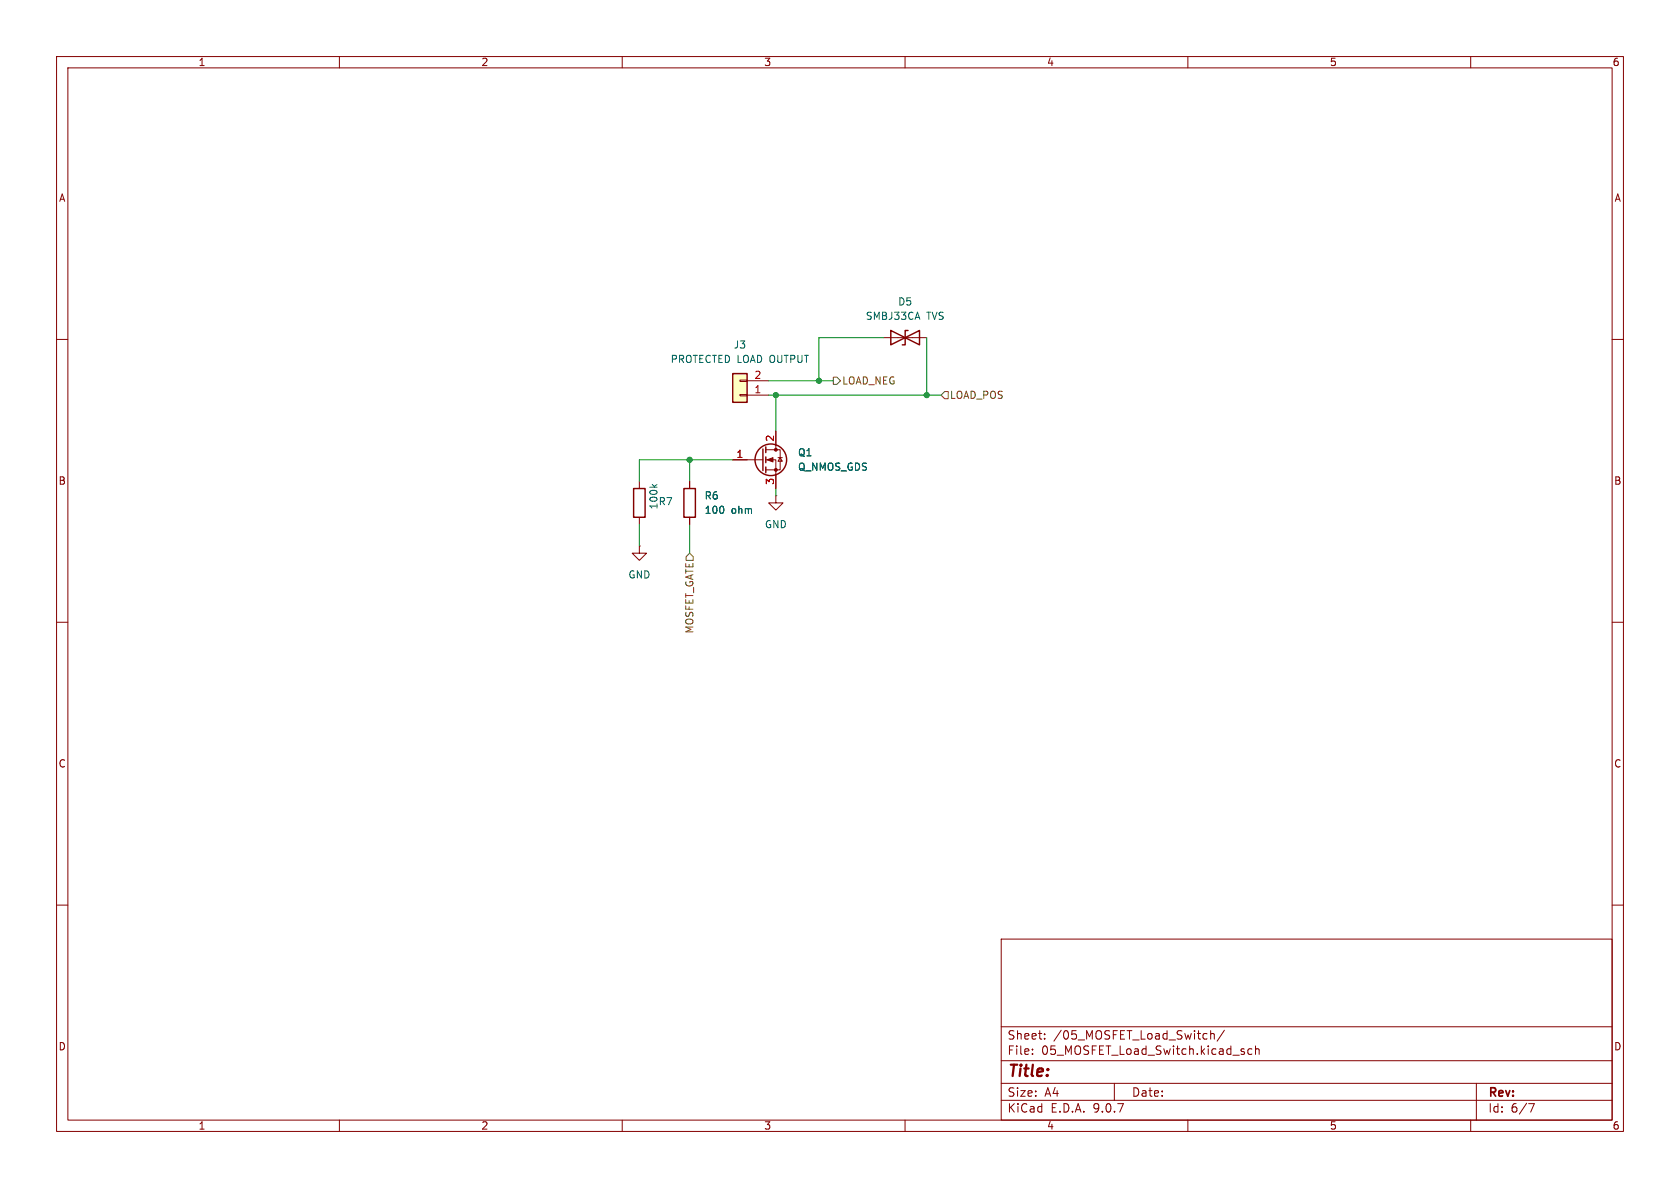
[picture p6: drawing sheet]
(kicad_sch
 (version 20250114)
 (generator "eeschema")
 (generator_version "9.0")
 (paper "A4")
 (lib_symbols
  (symbol "Connector_Generic:Conn_01x02"
   (pin_names
    (offset 1.016) (hide yes)) (exclude_from_sim no) (in_bom yes) (on_board yes)
   (property "Reference" "J" (at 0 2.54 0) (effects (font (size 1.27 1.27))))
   (property "Value" "Conn_01x02" (at 0 -5.08 0) (effects (font (size 1.27 1.27))))
   (property "Footprint" "" (at 0 0 0) (effects (font (size 1.27 1.27)) (hide yes)))
   (property "Datasheet" "~" (at 0 0 0) (effects (font (size 1.27 1.27)) (hide yes)))
   (property "Description" "Generic connector, single row, 01x02, script generated (kicad-library-utils/schlib/autogen/connector/)" (at 0 0 0) (effects (font (size 1.27 1.27)) (hide yes)))
   (symbol "Conn_01x02_1_1"
    (rectangle (start -1.27 1.27) (end 1.27 -3.81) (stroke (width 0.254) (type default)) (fill (type background)))
    (rectangle (start -1.27 0.127) (end 0 -0.127) (stroke (width 0.1524) (type default)) (fill (type none)))
    (rectangle (start -1.27 -2.413) (end 0 -2.667) (stroke (width 0.1524) (type default)) (fill (type none)))
    (pin passive line (at -5.08 0 0) (length 3.81) (name "Pin_1" (effects (font (size 1.27 1.27)))) (number "1" (effects (font (size 1.27 1.27)))))
    (pin passive line (at -5.08 -2.54 0) (length 3.81) (name "Pin_2" (effects (font (size 1.27 1.27)))) (number "2" (effects (font (size 1.27 1.27))))))
   (embedded_fonts no))
  (symbol "Device:D_TVS"
   (pin_numbers (hide yes))
   (pin_names
    (offset 1.016) (hide yes)) (exclude_from_sim no) (in_bom yes) (on_board yes)
   (property "Reference" "D" (at 0 2.54 0) (effects (font (size 1.27 1.27))))
   (property "Value" "D_TVS" (at 0 -2.54 0) (effects (font (size 1.27 1.27))))
   (property "Footprint" "" (at 0 0 0) (effects (font (size 1.27 1.27)) (hide yes)))
   (property "Datasheet" "~" (at 0 0 0) (effects (font (size 1.27 1.27)) (hide yes)))
   (property "Description" "Bidirectional transient-voltage-suppression diode" (at 0 0 0) (effects (font (size 1.27 1.27)) (hide yes)))
   (symbol "D_TVS_0_1"
    (polyline (pts (xy -2.54 1.27) (xy -2.54 -1.27) (xy 2.54 1.27) (xy 2.54 -1.27) (xy -2.54 1.27)) (stroke (width 0.254) (type default)) (fill (type none)))
    (polyline (pts (xy 0.508 1.27) (xy 0 1.27) (xy 0 -1.27) (xy -0.508 -1.27)) (stroke (width 0.254) (type default)) (fill (type none)))
    (polyline (pts (xy 1.27 0) (xy -1.27 0)) (stroke (width 0) (type default)) (fill (type none))))
   (symbol "D_TVS_1_1"
    (pin passive line (at -3.81 0 0) (length 2.54) (name "A1" (effects (font (size 1.27 1.27)))) (number "1" (effects (font (size 1.27 1.27)))))
    (pin passive line (at 3.81 0 180) (length 2.54) (name "A2" (effects (font (size 1.27 1.27)))) (number "2" (effects (font (size 1.27 1.27))))))
   (embedded_fonts no))
  (symbol "Device:R"
   (pin_numbers (hide yes))
   (pin_names
    (offset 0)) (exclude_from_sim no) (in_bom yes) (on_board yes)
   (property "Reference" "R" (at 2.032 0 90) (effects (font (size 1.27 1.27))))
   (property "Value" "R" (at 0 0 90) (effects (font (size 1.27 1.27))))
   (property "Footprint" "" (at -1.778 0 90) (effects (font (size 1.27 1.27)) (hide yes)))
   (property "Datasheet" "~" (at 0 0 0) (effects (font (size 1.27 1.27)) (hide yes)))
   (property "Description" "Resistor" (at 0 0 0) (effects (font (size 1.27 1.27)) (hide yes)))
   (symbol "R_0_1"
    (rectangle (start -1.016 -2.54) (end 1.016 2.54) (stroke (width 0.254) (type default)) (fill (type none))))
   (symbol "R_1_1"
    (pin passive line (at 0 3.81 270) (length 1.27) (name "~" (effects (font (size 1.27 1.27)))) (number "1" (effects (font (size 1.27 1.27)))))
    (pin passive line (at 0 -3.81 90) (length 1.27) (name "~" (effects (font (size 1.27 1.27)))) (number "2" (effects (font (size 1.27 1.27))))))
   (embedded_fonts no))
  (symbol "Transistor_FET:Q_NMOS_GDS"
   (pin_names
    (offset 0) (hide yes)) (exclude_from_sim no) (in_bom yes) (on_board yes)
   (property "Reference" "Q" (at 5.08 1.905 0) (effects (font (size 1.27 1.27)) (justify left)))
   (property "Value" "Q_NMOS_GDS" (at 5.08 0 0) (effects (font (size 1.27 1.27)) (justify left)))
   (property "Footprint" "" (at 5.08 2.54 0) (effects (font (size 1.27 1.27)) (hide yes)))
   (property "Datasheet" "~" (at 0 0 0) (effects (font (size 1.27 1.27)) (hide yes)))
   (property "Description" "N-MOSFET transistor, gate/drain/source" (at 0 0 0) (effects (font (size 1.27 1.27)) (hide yes)))
   (symbol "Q_NMOS_GDS_0_1"
    (polyline (pts (xy 0.254 1.905) (xy 0.254 -1.905)) (stroke (width 0.254) (type default)) (fill (type none)))
    (polyline (pts (xy 0.254 0) (xy -2.54 0)) (stroke (width 0) (type default)) (fill (type none)))
    (polyline (pts (xy 0.762 2.286) (xy 0.762 1.27)) (stroke (width 0.254) (type default)) (fill (type none)))
    (polyline (pts (xy 0.762 0.508) (xy 0.762 -0.508)) (stroke (width 0.254) (type default)) (fill (type none)))
    (polyline (pts (xy 0.762 -1.27) (xy 0.762 -2.286)) (stroke (width 0.254) (type default)) (fill (type none)))
    (polyline (pts (xy 0.762 -1.778) (xy 3.302 -1.778) (xy 3.302 1.778) (xy 0.762 1.778)) (stroke (width 0) (type default)) (fill (type none)))
    (polyline (pts (xy 1.016 0) (xy 2.032 0.381) (xy 2.032 -0.381) (xy 1.016 0)) (stroke (width 0) (type default)) (fill (type outline)))
    (circle (center 1.651 0) (radius 2.794) (stroke (width 0.254) (type default)) (fill (type none)))
    (polyline (pts (xy 2.54 2.54) (xy 2.54 1.778)) (stroke (width 0) (type default)) (fill (type none)))
    (circle (center 2.54 1.778) (radius 0.254) (stroke (width 0) (type default)) (fill (type outline)))
    (circle (center 2.54 -1.778) (radius 0.254) (stroke (width 0) (type default)) (fill (type outline)))
    (polyline (pts (xy 2.54 -2.54) (xy 2.54 0) (xy 0.762 0)) (stroke (width 0) (type default)) (fill (type none)))
    (polyline (pts (xy 2.921 0.381) (xy 3.683 0.381)) (stroke (width 0) (type default)) (fill (type none)))
    (polyline (pts (xy 3.302 0.381) (xy 2.921 -0.254) (xy 3.683 -0.254) (xy 3.302 0.381)) (stroke (width 0) (type default)) (fill (type none))))
   (symbol "Q_NMOS_GDS_1_1"
    (pin input line (at -5.08 0 0) (length 2.54) (name "G" (effects (font (size 1.27 1.27)))) (number "1" (effects (font (size 1.27 1.27)))))
    (pin passive line (at 2.54 5.08 270) (length 2.54) (name "D" (effects (font (size 1.27 1.27)))) (number "2" (effects (font (size 1.27 1.27)))))
    (pin passive line (at 2.54 -5.08 90) (length 2.54) (name "S" (effects (font (size 1.27 1.27)))) (number "3" (effects (font (size 1.27 1.27))))))
   (embedded_fonts no))
  (symbol "power:GND"
   (power)
   (pin_numbers (hide yes))
   (pin_names
    (offset 0) (hide yes)) (exclude_from_sim no) (in_bom yes) (on_board yes)
   (property "Reference" "#PWR" (at 0 -6.35 0) (effects (font (size 1.27 1.27)) (hide yes)))
   (property "Value" "GND" (at 0 -3.81 0) (effects (font (size 1.27 1.27))))
   (property "Footprint" "" (at 0 0 0) (effects (font (size 1.27 1.27)) (hide yes)))
   (property "Datasheet" "" (at 0 0 0) (effects (font (size 1.27 1.27)) (hide yes)))
   (property "Description" "Power symbol creates a global label with name \"GND\" , ground" (at 0 0 0) (effects (font (size 1.27 1.27)) (hide yes)))
   (symbol "GND_0_1"
    (polyline (pts (xy 0 0) (xy 0 -1.27) (xy 1.27 -1.27) (xy 0 -2.54) (xy -1.27 -1.27) (xy 0 -1.27)) (stroke (width 0) (type default)) (fill (type none))))
   (symbol "GND_1_1"
    (pin power_in line (at 0 0 270) (length 0) (name "~" (effects (font (size 1.27 1.27)))) (number "1" (effects (font (size 1.27 1.27))))))
   (embedded_fonts no)))
 (junction
  (at 121.92 81.28)
  (diameter 0)
  (color 0 0 0 0))
 (junction
  (at 144.78 67.31)
  (diameter 0)
  (color 0 0 0 0))
 (junction
  (at 163.83 69.85)
  (diameter 0)
  (color 0 0 0 0))
 (junction
  (at 137.16 69.85)
  (diameter 0)
  (color 0 0 0 0))
 (wire
  (pts (xy 121.92 92.71) (xy 121.92 97.79))
  (stroke (width 0) (type default)))
 (wire
  (pts (xy 121.92 81.28) (xy 121.92 85.09))
  (stroke (width 0) (type default)))
 (wire
  (pts (xy 135.89 69.85) (xy 137.16 69.85))
  (stroke (width 0) (type default)))
 (wire
  (pts (xy 163.83 69.85) (xy 166.37 69.85))
  (stroke (width 0) (type default)))
 (wire
  (pts (xy 135.89 67.31) (xy 144.78 67.31))
  (stroke (width 0) (type default)))
 (wire
  (pts (xy 144.78 59.69) (xy 156.21 59.69))
  (stroke (width 0) (type default)))
 (wire
  (pts (xy 121.92 81.28) (xy 129.54 81.28))
  (stroke (width 0) (type default)))
 (wire
  (pts (xy 144.78 67.31) (xy 147.32 67.31))
  (stroke (width 0) (type default)))
 (wire
  (pts (xy 113.03 92.71) (xy 113.03 96.52))
  (stroke (width 0) (type default)))
 (wire
  (pts (xy 113.03 85.09) (xy 113.03 81.28))
  (stroke (width 0) (type default)))
 (wire
  (pts (xy 137.16 69.85) (xy 137.16 76.2))
  (stroke (width 0) (type default)))
 (wire
  (pts (xy 163.83 59.69) (xy 163.83 69.85))
  (stroke (width 0) (type default)))
 (wire
  (pts (xy 113.03 81.28) (xy 121.92 81.28))
  (stroke (width 0) (type default)))
 (wire
  (pts (xy 137.16 86.36) (xy 137.16 87.63))
  (stroke (width 0) (type default)))
 (wire
  (pts (xy 137.16 69.85) (xy 163.83 69.85))
  (stroke (width 0) (type default)))
 (wire
  (pts (xy 144.78 67.31) (xy 144.78 59.69))
  (stroke (width 0) (type default)))
 (hierarchical_label "LOAD_NEG"
  (shape output)
  (at 147.32 67.31 0)
  (effects (font (size 1.27 1.27)) (justify left)))
 (hierarchical_label "LOAD_POS"
  (shape input)
  (at 166.37 69.85 0)
  (effects (font (size 1.27 1.27)) (justify left)))
 (hierarchical_label "MOSFET_GATE"
  (shape input)
  (at 121.92 97.79 270)
  (effects (font (size 1.27 1.27)) (justify right)))
 (symbol
  (lib_id "Device:R")
  (at 113.03 88.9 0)
  (unit 1)
  (exclude_from_sim no)
  (in_bom yes)
  (on_board yes)
  (dnp no)
  (property "Reference" "R7" (at 116.332 88.646 0) (effects (font (size 1.27 1.27)) (justify left)))
  (property "Value" "100k" (at 115.57 90.1699 90) (effects (font (size 1.27 1.27)) (justify left)))
  (property "Footprint" "Resistor_SMD:R_0805_2012Metric" (at 111.252 88.9 90) (effects (font (size 1.27 1.27)) (hide yes)))
  (property "Datasheet" "~" (at 113.03 88.9 0) (effects (font (size 1.27 1.27)) (hide yes)))
  (property "Description" "Resistor" (at 113.03 88.9 0) (effects (font (size 1.27 1.27)) (hide yes)))
  (pin "2")
  (pin "1"))
 (symbol
  (lib_id "power:GND")
  (at 137.16 87.63 0)
  (unit 1)
  (exclude_from_sim no)
  (in_bom yes)
  (on_board yes)
  (dnp no)
  (fields_autoplaced yes)
  (property "Reference" "#PWR019" (at 137.16 93.98 0) (effects (font (size 1.27 1.27)) (hide yes)))
  (property "Value" "GND" (at 137.16 92.71 0) (effects (font (size 1.27 1.27))))
  (property "Footprint" "" (at 137.16 87.63 0) (effects (font (size 1.27 1.27)) (hide yes)))
  (property "Datasheet" "" (at 137.16 87.63 0) (effects (font (size 1.27 1.27)) (hide yes)))
  (property "Description" "Power symbol creates a global label with name \"GND\" , ground" (at 137.16 87.63 0) (effects (font (size 1.27 1.27)) (hide yes)))
  (pin "1"))
 (symbol
  (lib_id "Device:D_TVS")
  (at 160.02 59.69 0)
  (unit 1)
  (exclude_from_sim no)
  (in_bom yes)
  (on_board yes)
  (dnp no)
  (fields_autoplaced yes)
  (property "Reference" "D5" (at 160.02 53.34 0) (effects (font (size 1.27 1.27))))
  (property "Value" "SMBJ33CA TVS" (at 160.02 55.88 0) (effects (font (size 1.27 1.27))))
  (property "Footprint" "Diode_SMD:D_SMB" (at 160.02 59.69 0) (effects (font (size 1.27 1.27)) (hide yes)))
  (property "Datasheet" "~" (at 160.02 59.69 0) (effects (font (size 1.27 1.27)) (hide yes)))
  (property "Description" "Bidirectional transient-voltage-suppression diode" (at 160.02 59.69 0) (effects (font (size 1.27 1.27)) (hide yes)))
  (pin "1")
  (pin "2"))
 (symbol
  (lib_id "Transistor_FET:Q_NMOS_GDS")
  (at 134.62 81.28 0)
  (unit 1)
  (exclude_from_sim no)
  (in_bom yes)
  (on_board yes)
  (dnp no)
  (fields_autoplaced yes)
  (property "Reference" "Q1" (at 140.97 80.0099 0) (effects (font (size 1.27 1.27)) (justify left)))
  (property "Value" "Q_NMOS_GDS" (at 140.97 82.5499 0) (effects (font (size 1.27 1.27)) (justify left)))
  (property "Footprint" "Package_TO_SOT_SMD:TO-252-3_TabPin2" (at 139.7 78.74 0) (effects (font (size 1.27 1.27)) (hide yes)))
  (property "Datasheet" "~" (at 134.62 81.28 0) (effects (font (size 1.27 1.27)) (hide yes)))
  (property "Description" "N-MOSFET transistor, gate/drain/source" (at 134.62 81.28 0) (effects (font (size 1.27 1.27)) (hide yes)))
  (pin "2")
  (pin "3")
  (pin "1"))
 (symbol
  (lib_id "power:GND")
  (at 113.03 96.52 0)
  (unit 1)
  (exclude_from_sim no)
  (in_bom yes)
  (on_board yes)
  (dnp no)
  (fields_autoplaced yes)
  (property "Reference" "#PWR018" (at 113.03 102.87 0) (effects (font (size 1.27 1.27)) (hide yes)))
  (property "Value" "GND" (at 113.03 101.6 0) (effects (font (size 1.27 1.27))))
  (property "Footprint" "" (at 113.03 96.52 0) (effects (font (size 1.27 1.27)) (hide yes)))
  (property "Datasheet" "" (at 113.03 96.52 0) (effects (font (size 1.27 1.27)) (hide yes)))
  (property "Description" "Power symbol creates a global label with name \"GND\" , ground" (at 113.03 96.52 0) (effects (font (size 1.27 1.27)) (hide yes)))
  (pin "1"))
 (symbol
  (lib_id "Connector_Generic:Conn_01x02")
  (at 130.81 69.85 180)
  (unit 1)
  (exclude_from_sim no)
  (in_bom yes)
  (on_board yes)
  (dnp no)
  (property "Reference" "J3" (at 130.81 60.96 0) (effects (font (size 1.27 1.27))))
  (property "Value" "PROTECTED LOAD OUTPUT" (at 130.81 63.5 0) (effects (font (size 1.27 1.27))))
  (property "Footprint" "TerminalBlock:TerminalBlock_MaiXu_MX126-5.0-02P_1x02_P5.00mm" (at 130.81 69.85 0) (effects (font (size 1.27 1.27)) (hide yes)))
  (property "Datasheet" "~" (at 130.81 69.85 0) (effects (font (size 1.27 1.27)) (hide yes)))
  (property "Description" "Generic connector, single row, 01x02, script generated (kicad-library-utils/schlib/autogen/connector/)" (at 130.81 69.85 0) (effects (font (size 1.27 1.27)) (hide yes)))
  (pin "2")
  (pin "1"))
 (symbol
  (lib_id "Device:R")
  (at 121.92 88.9 0)
  (unit 1)
  (exclude_from_sim no)
  (in_bom yes)
  (on_board yes)
  (dnp no)
  (fields_autoplaced yes)
  (property "Reference" "R6" (at 124.46 87.6299 0) (effects (font (size 1.27 1.27)) (justify left)))
  (property "Value" "100 ohm" (at 124.46 90.1699 0) (effects (font (size 1.27 1.27)) (justify left)))
  (property "Footprint" "Resistor_SMD:R_0805_2012Metric" (at 120.142 88.9 90) (effects (font (size 1.27 1.27)) (hide yes)))
  (property "Datasheet" "~" (at 121.92 88.9 0) (effects (font (size 1.27 1.27)) (hide yes)))
  (property "Description" "Resistor" (at 121.92 88.9 0) (effects (font (size 1.27 1.27)) (hide yes)))
  (pin "1")
  (pin "2")))
